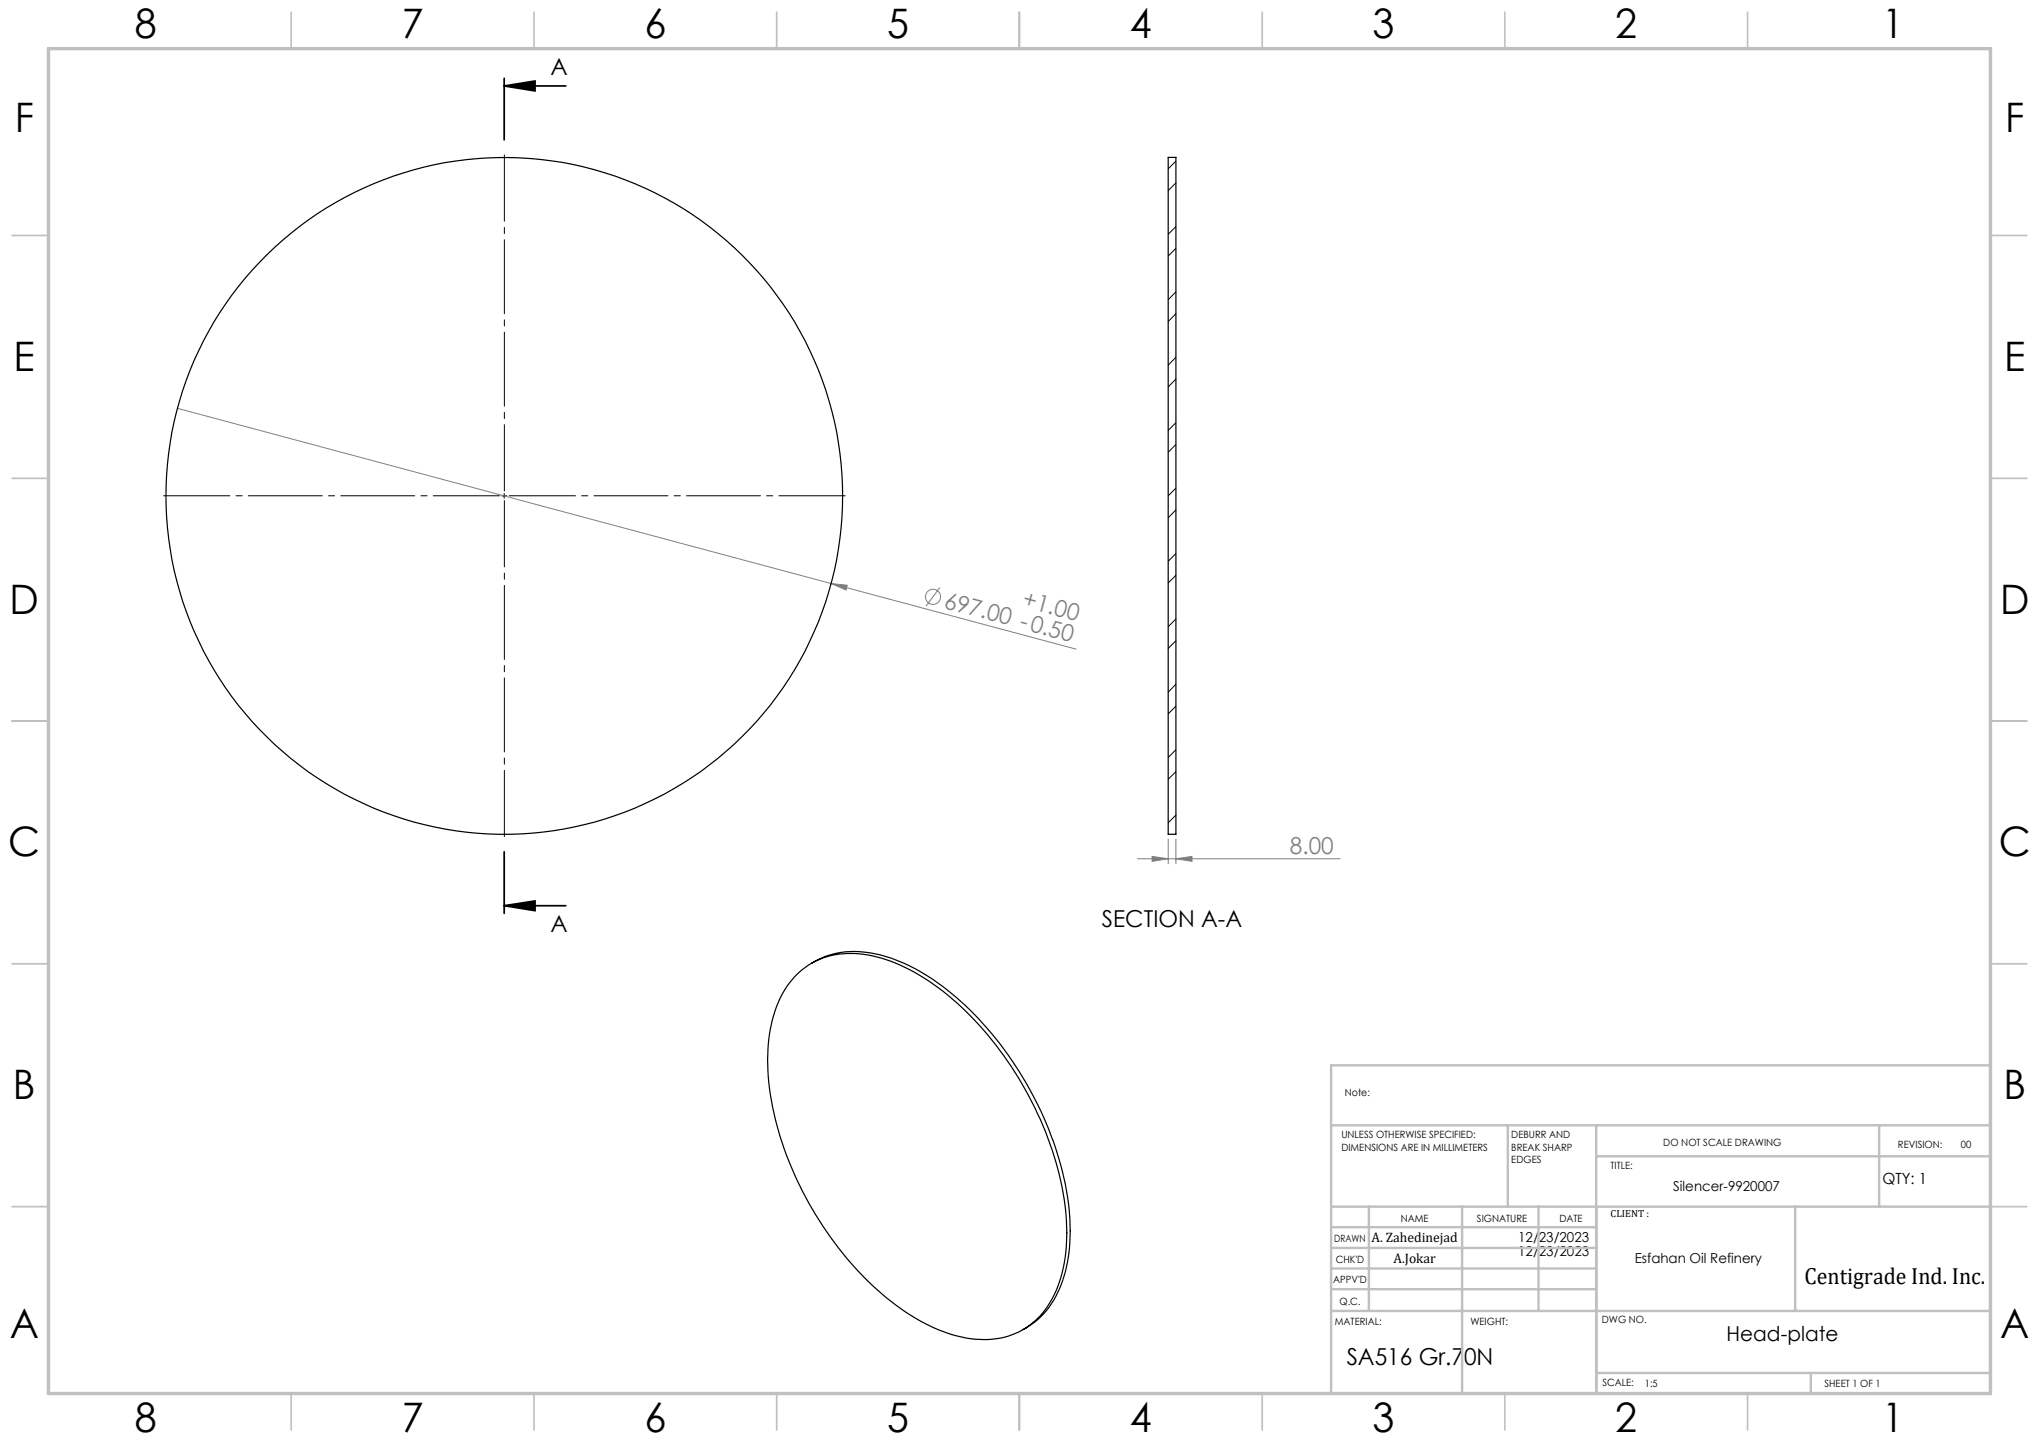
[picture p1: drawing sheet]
<svg xmlns="http://www.w3.org/2000/svg" width="420mm" height="297mm" viewBox="0 0 420 297" stroke-linecap="round" stroke-linejoin="round" font-family="sans-serif">
<g fill="none" stroke="#808080" stroke-width=".21">
<path d="M36.5 84.1l134.7 36.1M171.2 120.2l3.3 .3-.2 1zM171.2 120.2l50.5 13.5M193.6 121l-2.9 3.8M234.3 176.9h41.7M237.3 176.4l3.3 .5-3.3 .5zM240.6 172.8v5.1M242.2 176.9l3.3-.5v1zM242.2 172.8v5.1"/>
<circle cx="192.2" cy="122.9" r="1.55"/>
</g>
<path d="M103.9 17.7l6.3-1v2zM103.9 17.7h12.7M103.9 16.1v12.7M103.9 175.4v12.7M103.9 186.5l6.3-.9v2zM103.9 186.5h12.7" fill="none" stroke="#000" stroke-width=".35"/>
<path d="M102.9 102.1h-69.2M103.9 101.1v-69.2M103.9 103.1v69.2M104.9 102.1h69.2" fill="none" stroke="#000" stroke-width=".21" stroke-dasharray="15.2 1.3 1.3 1.3" stroke-dashoffset="1.6"/>
<path d="M103.4 102.1h1M103.9 101.6v1" fill="none" stroke="#000" stroke-width=".21"/>
<g fill="none" stroke="#c0c0c0" stroke-width=".35">
<path d="M60 2.5v7.5M110 2.5v7.5M160 2.5v7.5M210 2.5v7.5M260 2.5v7.5M310 2.5v7.5M360 2.5v7.5M2.5 48.5h7.5M410 48.5h7.5M2.5 98.5h7.5M410 98.5h7.5M2.5 148.5h7.5"/>
<path d="M410 148.5h7.5M2.5 198.5h7.5M410 198.5h7.5M2.5 248.5h7.5M410 248.5h7.5M60 287v7.5M110 287v7.5M160 287v7.5M210 287v7.5M260 287v7.5M310 287v7.5M360 287v7.5"/>
</g>
<g fill="none" stroke="#c0c0c0" stroke-width=".5">
<path d="M410 219.4h-135.8v67.4M274.2 231.8h135.8M310.6 231.8v16.7M328.8 231.8v55.2M328.8 238.2h81.2M387.1 231.8v16.7M274.2 248.5h135.8M274.2 257h54.6M274.2 252.8h54.6M282 248.5v21.5M301.2 248.5v38.3M316.9 248.5v21.5"/>
<path d="M369.8 248.5v21.5M274.2 265.5h54.6M274.2 261.3h54.6M274.2 270h135.8M328.8 282.8h81.2M373 282.8v4.2"/>
</g>
<path d="M10 10h400v277h-400z" fill="none" stroke="#c0c0c0" stroke-width=".7"/>
<path d="M103.9 17.7l6.3-1v2zM103.9 186.5l6.3-.9v2z" fill="#000"/>
<g fill="#808080">
<path d="M171.2 120.2l3.3 .3-.2 1z"/>
<path d="M242.2 176.9l3.3-.5v1zM237.3 176.4l3.3 .5-3.3 .5z"/>
</g>
<g fill="none" stroke="#000" stroke-width=".25">
<path d="M240.6 32.4h1.6v139.4h-1.6zM167.1 198.4a17.8 17.8 0 0 1 14.3-1.7 42.5 42.5 0 0 1 18.3 11.2 71.6 71.6 0 0 1 20.4 39.8 34.3 34.3 0 0 1-1.9 17.8 16.4 16.4 0 0 1-7.5 8.4M164.1 200.7a16.1 16.1 0 0 1 14.8-4 38.8 38.8 0 0 1 18.2 9.9 71.1 71.1 0 0 1 22.4 42.7 32.5 32.5 0 0 1-2.4 17.4 15.7 15.7 0 0 1-17.2 9 36.8 36.8 0 0 1-18.2-9.2 70.9 70.9 0 0 1-23.2-42.3 33.4 33.4 0 0 1 2.2-18.6l1.8-3z"/>
<circle cx="103.9" cy="102.1" r="69.7"/>
</g>
<g fill="none" stroke="#000" stroke-width=".21">
<path d="M242.2 33.2l-1.6 1.6M242.2 37.7l-1.6 1.6M242.2 46.7l-1.6 1.6M242.2 51.1l-1.6 1.6M242.2 60.1l-1.6 1.6M242.2 73.6l-1.6 1.6M242.2 64.6l-1.6 1.6M242.2 78.1l-1.6 1.6M242.2 87.1l-1.6 1.5M242.2 91.5l-1.6 1.7M242.2 100.5l-1.6 1.6M242.2 114l-1.6 1.6"/>
<path d="M242.2 105l-1.6 1.6M242.2 118.5l-1.6 1.6M242.2 127.5l-1.6 1.6M242.2 132l-1.6 1.6M242.2 140.9l-1.6 1.7M242.2 154.4l-1.6 1.6M242.2 145.4l-1.6 1.6M242.2 158.9l-1.6 1.6M242.2 167.9l-1.6 1.6"/>
</g>
<g font-size="8.4">
<text x="27.7" y="7.9">8</text>
<text x="82.7" y="7.9">7</text>
<text x="132.7" y="7.9">6</text>
<text x="182.7" y="7.9">5</text>
<text x="232.7" y="7.9">4</text>
<text x="282.7" y="7.9">3</text>
<text x="332.7" y="7.9">2</text>
<text x="387.7" y="7.9">1</text>
<text x="3" y="27.1">F</text>
<text x="413" y="27.1">F</text>
<text x="2.8" y="76.4">E</text>
<text x="412.8" y="76.4">E</text>
<text x="2" y="126.4">D</text>
<text x="412" y="126.4">D</text>
<text x="1.7" y="176.4">C</text>
<text x="411.7" y="176.4">C</text>
<text x="2.7" y="226.4">B</text>
<text x="412.7" y="226.4">B</text>
<text x="2" y="275.6">A</text>
<text x="412" y="275.6">A</text>
<text x="27.7" y="294.9">8</text>
<text x="82.7" y="294.9">7</text>
<text x="132.7" y="294.9">6</text>
<text x="182.7" y="294.9">5</text>
<text x="232.7" y="294.9">4</text>
<text x="282.7" y="294.9">3</text>
<text x="332.7" y="294.9">2</text>
<text x="387.7" y="294.9">1</text>
</g>
<g font-size="4.8">
<text x="113.4" y="15.4">A</text>
<text x="113.4" y="191.9">A</text>
<text x="227" y="191">SECTION A-A</text>
<text x="371.7" y="264.5">Centigrade Ind. Inc.</text>
<text x="277.4" y="281.1">SA516 Gr.70N</text>
</g>
<g font-size="4.8" fill="#808080">
<text x="194.3" y="125.2" transform="rotate(15 194.3 125.2)">697.00 -0.50</text>
<text x="210.4" y="124.9" transform="rotate(15 210.4 124.9)">+1.00</text>
<text x="265.7" y="175.8">8.00</text>
</g>
<text font-size="4.2" x="355.7" y="276.1">Head-plate</text>
<text font-size="3.2" x="387.7" y="243.9">QTY: 1</text>
<g font-size="2.8">
<text x="344.7" y="245.3">Silencer-9920007</text>
<text x="282.5" y="255.9">A. Zahedinejad</text>
<text x="312.7" y="255.9">12/23/2023</text>
<text x="287" y="260.1">A.Jokar</text>
<text x="312.7" y="258.7">12/23/2023</text>
<text x="336.7" y="260.1">Esfahan Oil Refinery</text>
</g>
<g font-size="2.1">
<text x="277" y="225.8">Note:</text>
<text x="276.3" y="234.5">UNLESS OTHERWISE SPECIFIED:</text>
<text x="276.3" y="237">DIMENSIONS ARE IN MILLIMETERS</text>
<text x="311.3" y="234.5">DEBURR AND</text>
<text x="311.3" y="237">BREAK SHARP</text>
<text x="311.3" y="239.5">EDGES</text>
<text x="342.6" y="235.9">DO NOT SCALE DRAWING</text>
<text x="391" y="236.5">REVISION:</text>
<text x="403.9" y="236.5">00</text>
<text x="331.8" y="240.8">TITLE:</text>
<text x="288.5" y="251.7">NAME</text>
<text x="304.2" y="251.7">SIGNATURE</text>
<text x="321.2" y="251.7">DATE</text>
<text x="331.8" y="250.7">CLIENT :</text>
<text x="274.8" y="255.8">DRAWN</text>
<text x="275.1" y="260.1">CHK'D</text>
<text x="274.6" y="264.2">APPV'D</text>
<text x="275.9" y="268.7">Q.C.</text>
<text x="275" y="273">MATERIAL:</text>
<text x="302.9" y="273">WEIGHT:</text>
<text x="330" y="272.5">DWG NO.</text>
<text x="330.1" y="285.6">SCALE:</text>
<text x="338.8" y="285.6">1:5</text>
<text x="375.8" y="285.6">SHEET 1 OF 1</text>
</g>
</svg>
